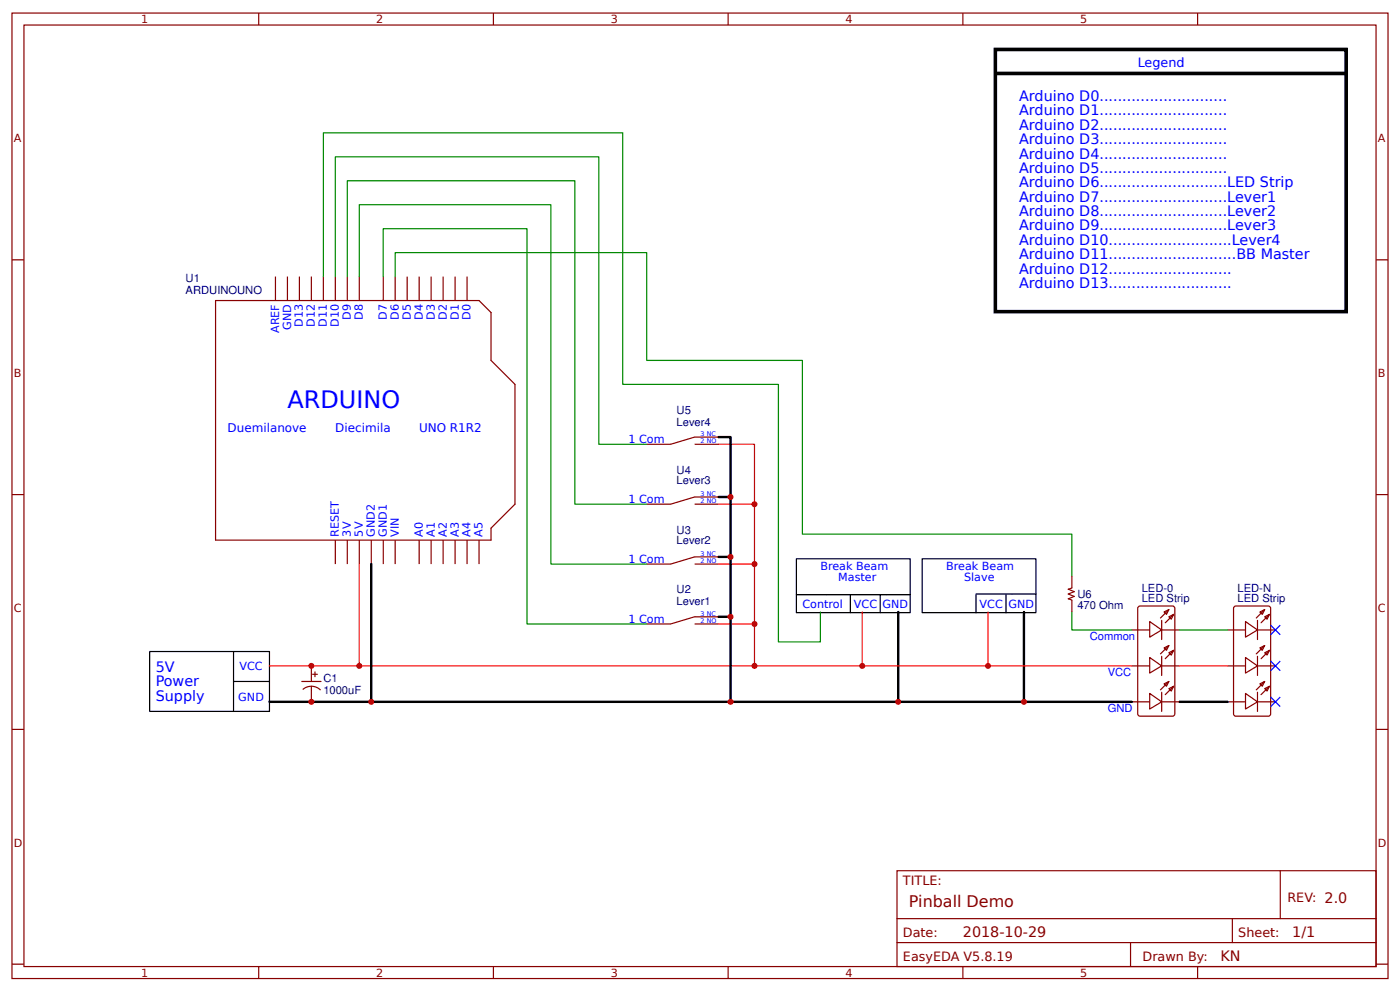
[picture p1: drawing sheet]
<svg xmlns="http://www.w3.org/2000/svg" width="309mm" height="219mm" viewBox="0 0 309 219" stroke-linecap="round" stroke-linejoin="round" font-family="sans-serif">
<g fill="none" stroke="#800" stroke-width=".26">
<path d="M2.6 2.9h304.1v213.2h-304.1zM5.3 5.5h298.7v208h-298.7zM57.1 2.9v2.6M109 2.9v2.6M160.9 2.9v2.6M212.7 2.9v2.6M264.6 2.9v2.6M2.6 57.4h2.7M304 57.4h2.7M47.6 66.4h58.2l2.7 2.6v10.6l5.3 5.3v26.5l-5.3 5.3v2.6h-60.9zM60.9 61.1v5.3M63.5 61.1v5.3"/>
<path d="M66.1 61.1v5.3M68.8 61.1v5.3M71.4 61.1v5.3M74.1 61.1v5.3M76.7 61.1v5.3M79.4 61.1v5.3M84.7 61.1v5.3M87.3 61.1v5.3M90 61.1v5.3M92.6 61.1v5.3M95.2 61.1v5.3M97.9 61.1v5.3"/>
<path d="M100.5 61.1v5.3M103.2 61.1v5.3M153.5 98.1h5.2M158.7 96.5h-5.2l-5.3 1.6h-5.3M2.6 109.2h2.7M74.1 119.3v5.3M76.7 119.3v5.3M79.4 119.3v5.3M82 119.3v5.3M84.7 119.3v5.3M87.3 119.3v5.3M92.6 119.3v5.3"/>
<path d="M95.2 119.3v5.3M97.9 119.3v5.3M100.5 119.3v5.3M103.2 119.3v5.3M105.8 119.3v5.3M153.5 111.4h5.2M158.7 109.8h-5.2l-5.3 1.6h-5.3M304 109.2h2.7M153.5 137.8h5.2M153.5 124.6h5.2M158.7 136.2h-5.2l-5.3 1.6h-5.3M158.7 123h-5.2l-5.3 1.6h-5.3"/>
<path d="M2.6 161.1h2.7M304 161.1h2.7M198.2 192.3h105.8v21.2h-105.8zM282.8 192.3v10.6M2.6 213h2.7M57.1 213.5v2.6M109 213.5v2.6M160.9 213.5v2.6M198.2 202.9h105.8M198.2 208.2h105.8M212.7 213.5v2.6M249.8 208.2v5.3"/>
<path d="M264.6 213.5v2.6M272.3 202.9v5.3M304 213h2.7"/>
</g>
<path d="M175.9 123.4h25.2v11.9h-25.2zM175.9 131.4h25.2M187.9 131.4v3.9M194.5 131.4v3.9M203.7 123.4h25.2v11.9h-25.2zM215.6 131.4v3.9M215.6 131.2h13.3M222.2 131.4v3.9M33.1 143.9h26.4v13.2h-26.4zM51.6 143.9v6.6M59.5 150.5h-7.9v6.6" fill="none" stroke="#000" stroke-width=".26"/>
<path d="M198.4 135.2v19.8M226.2 135.2v19.8h-166.7" fill="none" stroke="#000" stroke-width=".53"/>
<path d="M219.9 10.9h77.5v57.9h-77.5z" fill="none" stroke="#000" stroke-width=".79" stroke-linecap="butt"/>
<path d="M220.1 16.2h77.3" fill="none" stroke="#000" stroke-width=".79"/>
<g fill="#fff" stroke="#800" stroke-width=".26">
<path d="M258.2 152.1l1.1-.5-.5 1z"/>
<path d="M257.2 151.1l1-.6-.5 1.1z"/>
</g>
<path d="M250 155h4M256.6 155h4M256.6 152.9v4.2M258.2 150.5l-1.8 1.9M259.3 151.6l-1.9 1.8" fill="none" stroke="#800" stroke-width=".26"/>
<g fill="#fff" stroke="#800" stroke-width=".26">
<path d="M254 153.2l2.6 1.8-2.6 1.6z"/>
<path d="M258.2 144.2l1.1-.6-.5 1.1z"/>
<path d="M257.2 143.1l1-.5-.5 1z"/>
</g>
<path d="M250 147.1h4M256.6 147.1h4M256.6 145v4.2M258.2 142.6l-1.8 1.8M259.3 143.6l-1.9 1.9" fill="none" stroke="#800" stroke-width=".26"/>
<g fill="#fff" stroke="#800" stroke-width=".26">
<path d="M254 145.2l2.6 1.9-2.6 1.6z"/>
<path d="M258.2 136.2l1.1-.5-.5 1.1z"/>
<path d="M257.2 135.2l1-.6-.5 1.1z"/>
</g>
<path d="M250 139.1h4M256.6 139.1h4M256.6 137v4.3M258.2 134.6l-1.8 1.9M259.3 135.7l-1.9 1.9" fill="none" stroke="#800" stroke-width=".26"/>
<path d="M254 137.3l2.6 1.8-2.6 1.6z" fill="#fff" stroke="#800" stroke-width=".26"/>
<path d="M251.4 134.1l.5-.2h7.1l.5 .2 .1 23.6-.3 .4-7.4 .1-.5-.3z" fill="none" stroke="#800" stroke-width=".26"/>
<g fill="#fff" stroke="#800" stroke-width=".26">
<path d="M279.4 152.1l1.1-.5-.6 1z"/>
<path d="M278.3 151.1l1.1-.6-.5 1.1z"/>
</g>
<path d="M271.2 155h4M277.8 155h4M277.8 152.9v4.2M279.4 150.5l-1.9 1.9M280.5 151.6l-1.9 1.8" fill="none" stroke="#800" stroke-width=".26"/>
<g fill="#fff" stroke="#800" stroke-width=".26">
<path d="M275.2 153.2l2.6 1.8-2.6 1.6z"/>
<path d="M279.4 144.2l1.1-.6-.6 1.1z"/>
<path d="M278.3 143.1l1.1-.5-.5 1z"/>
</g>
<path d="M271.2 147.1h4M277.8 147.1h4M277.8 145v4.2M279.4 142.6l-1.9 1.8M280.5 143.6l-1.9 1.9" fill="none" stroke="#800" stroke-width=".26"/>
<g fill="#fff" stroke="#800" stroke-width=".26">
<path d="M275.2 145.2l2.6 1.9-2.6 1.6z"/>
<path d="M279.4 136.2l1.1-.5-.6 1.1z"/>
<path d="M278.3 135.2l1.1-.6-.5 1.1z"/>
</g>
<path d="M271.2 139.1h4M277.8 139.1h4M277.8 137v4.3M279.4 134.6l-1.9 1.9M280.5 135.7l-1.9 1.9" fill="none" stroke="#800" stroke-width=".26"/>
<path d="M275.2 137.3l2.6 1.8-2.6 1.6z" fill="#fff" stroke="#800" stroke-width=".26"/>
<path d="M236.8 127.2v2.7l-.8 .2 1.3 .6-1.3 .5 1.3 .5-1.3 .6 .8 .2v2.7M272.6 134.1l.4-.2h7.2l.5 .2v23.6l-.2 .4-7.5 .1-.4-.3zM66.7 150.5h4.2M66.9 152.3a2.85 2.85 0 0 1 3.9 .1M68.8 147.1v3.4M68.8 151.6v3.4M69.1 148.9h1M69.6 148.4v1.1" fill="none" stroke="#800" stroke-width=".26"/>
<path d="M71.4 61.1v-31.8h66.2v55.6h34.4v56.9h9.2v-6.6M74.1 61.1v-26.5h58.2v63.5h10.6M76.7 61.1v-21.2h50.3v71.5h15.9M79.4 61.1v-15.9h42.3v79.4h21.2M84.7 61.1v-10.6h31.7v87.3h26.5M87.3 61.1v-5.3h55.6v23.8h34.4v38.4h59.5v9.2M236.8 135.2v3.9h13.2M260.6 139.1h10.6" fill="none" stroke="#080" stroke-width=".26"/>
<path d="M158.7 98.1h8v49M158.7 111.4h8M79.4 124.6v22.5h-19.9M158.7 124.6h8M158.7 137.8h8M190.5 135.2v11.9M218.3 135.2v11.9M79.4 147.1h170.6M260.6 147.1h10.6" fill="none" stroke="#f00" stroke-width=".26"/>
<path d="M158.7 96.5h2.7v58.5M158.7 109.8h2.7M82 124.6v30.4M158.7 123h2.7M158.7 136.2h2.7M226.2 155h23.8M260.6 155h10.6" fill="none" stroke="#000" stroke-width=".53"/>
<g fill="#000" stroke="#00f" stroke-width=".26">
<path d="M280.7 138.1l2.1 2.1zM282.8 138.1l-2.1 2.1z"/>
<path d="M280.7 146l2.1 2.1zM282.8 146l-2.1 2.1z"/>
<path d="M280.7 154l2.1 2.1zM282.8 154l-2.1 2.1z"/>
</g>
<g fill="#c00">
<circle cx="82" cy="155" r=".66"/>
<circle cx="79.4" cy="147.1" r=".66"/>
<circle cx="161.4" cy="155" r=".66"/>
<circle cx="161.4" cy="109.8" r=".66"/>
<circle cx="161.4" cy="123" r=".66"/>
<circle cx="161.4" cy="136.2" r=".66"/>
<circle cx="166.7" cy="124.6" r=".66"/>
<circle cx="166.7" cy="147.1" r=".66"/>
<circle cx="190.5" cy="147.1" r=".66"/>
<circle cx="218.3" cy="147.1" r=".66"/>
<circle cx="226.2" cy="155" r=".66"/>
<circle cx="68.8" cy="147.1" r=".66"/>
<circle cx="68.8" cy="155" r=".66"/>
<circle cx="198.4" cy="155" r=".66"/>
<circle cx="166.7" cy="111.4" r=".66"/>
<circle cx="166.7" cy="137.8" r=".66"/>
</g>
<text font-size="5.3" fill="#00f" x="63.5" y="90.2">ARDUINO</text>
<text font-size="3.5" fill="#800" x="200.8" y="200.3">Pinball Demo</text>
<g font-size="3.2" fill="#00f">
<text x="225.2" y="22.3">Arduino D0............................</text>
<text x="225.2" y="25.5">Arduino D1............................</text>
<text x="225.2" y="28.7">Arduino D2............................</text>
<text x="225.2" y="31.8">Arduino D3............................</text>
<text x="225.2" y="35">Arduino D4............................</text>
<text x="225.2" y="38.2">Arduino D5............................</text>
<text x="225.2" y="41.4">Arduino D6............................LED Strip</text>
<text x="225.2" y="44.5">Arduino D7............................Lever1</text>
<text x="225.2" y="47.7">Arduino D8............................Lever2</text>
<text x="225.2" y="50.9">Arduino D9............................Lever3</text>
<text x="225.2" y="54.1">Arduino D10...........................Lever4</text>
<text x="225.2" y="57.2">Arduino D11............................BB Master</text>
<text x="225.2" y="60.4">Arduino D12...........................</text>
<text x="225.2" y="63.6">Arduino D13...........................</text>
<text x="34.4" y="148.4">5V</text>
<text x="34.4" y="151.6">Power</text>
<text x="34.4" y="154.8">Supply</text>
</g>
<g font-size="3.2" fill="#800">
<text x="212.7" y="206.9">2018-10-29</text>
<text x="285.5" y="206.9">1/1</text>
<text x="269.6" y="212.2">KN</text>
</g>
<text font-size="2.8" fill="#00f" x="251.4" y="14.8">Legend</text>
<g font-size="2.8" fill="#800">
<text x="199.5" y="195.5">TITLE:</text>
<text x="284.4" y="199.2">REV: 2.0</text>
<text x="199.5" y="206.9">Date:</text>
<text x="273.6" y="206.9">Sheet:</text>
<text x="199.5" y="212.2">EasyEDA V5.8.19</text>
<text x="252.4" y="212.2">Drawn By:</text>
</g>
<g font-size="2.6" fill="#00f">
<text x="50.3" y="95.5">Duemilanove</text>
<text x="74.1" y="95.5">Diecimila</text>
<text x="92.6" y="95.5">UNO R1R2</text>
</g>
<g font-size="2.5" fill="#800">
<text x="31.2" y="5.1">1</text>
<text x="83.1" y="5.1">2</text>
<text x="134.9" y="5.1">3</text>
<text x="186.8" y="5.1">4</text>
<text x="238.7" y="5.1">5</text>
<text x="3" y="31.5">A</text>
<text x="304.4" y="31.5">A</text>
<text x="3" y="83.3">B</text>
<text x="304.4" y="83.3">B</text>
<text x="3" y="135.2">C</text>
<text x="304.4" y="135.2">C</text>
<text x="3" y="187">D</text>
<text x="304.4" y="187">D</text>
<text x="31.2" y="215.7">1</text>
<text x="83.1" y="215.7">2</text>
<text x="134.9" y="215.7">3</text>
<text x="186.8" y="215.7">4</text>
<text x="238.7" y="215.7">5</text>
</g>
<g font-size="2.5" fill="#000080">
<text x="41" y="62.2">U1</text>
<text x="41" y="64.9">ARDUINOUNO</text>
<text x="149.5" y="94">Lever4</text>
<text x="149.5" y="91.4">U5</text>
<text x="149.5" y="107">Lever3</text>
<text x="149.5" y="104.6">U4</text>
<text x="149.5" y="117.9">U3</text>
<text x="149.5" y="120.2">Lever2</text>
<text x="149.5" y="131.1">U2</text>
<text x="252.2" y="130.7">LED-0</text>
<text x="273.4" y="130.7">LED-N</text>
<text x="149.5" y="133.7">Lever1</text>
<text x="238" y="132">U6</text>
<text x="238" y="134.4">470 Ohm</text>
<text x="252.2" y="133.1">LED Strip</text>
<text x="273.4" y="133.1">LED Strip</text>
<text x="71.4" y="153.3">1000uF</text>
<text x="71.4" y="150.6">C1</text>
</g>
<g font-size="2.5" fill="#00f">
<text x="77.5" y="70.7" transform="rotate(-90 77.5 70.7)">D9</text>
<text x="80.2" y="70.7" transform="rotate(-90 80.2 70.7)">D8</text>
<text x="85.5" y="70.7" transform="rotate(-90 85.5 70.7)">D7</text>
<text x="88.1" y="70.7" transform="rotate(-90 88.1 70.7)">D6</text>
<text x="90.8" y="70.7" transform="rotate(-90 90.8 70.7)">D5</text>
<text x="93.4" y="70.7" transform="rotate(-90 93.4 70.7)">D4</text>
<text x="96" y="70.7" transform="rotate(-90 96 70.7)">D3</text>
<text x="98.7" y="70.7" transform="rotate(-90 98.7 70.7)">D2</text>
<text x="101.3" y="70.7" transform="rotate(-90 101.3 70.7)">D1</text>
<text x="104" y="70.7" transform="rotate(-90 104 70.7)">D0</text>
<text x="61.6" y="73.6" transform="rotate(-90 61.6 73.6)">AREF</text>
<text x="64.3" y="72.8" transform="rotate(-90 64.3 72.8)">GND</text>
<text x="66.9" y="72.2" transform="rotate(-90 66.9 72.2)">D13</text>
<text x="69.6" y="72.2" transform="rotate(-90 69.6 72.2)">D12</text>
<text x="72.2" y="72.2" transform="rotate(-90 72.2 72.2)">D11</text>
<text x="74.9" y="72.2" transform="rotate(-90 74.9 72.2)">D10</text>
<text x="138.8" y="97.9">1 Com</text>
<text x="138.8" y="111.1">1 Com</text>
<text x="74.9" y="118.5" transform="rotate(-90 74.9 118.5)">RESET</text>
<text x="77.5" y="118.5" transform="rotate(-90 77.5 118.5)">3V</text>
<text x="80.2" y="118.5" transform="rotate(-90 80.2 118.5)">5V</text>
<text x="82.8" y="118.5" transform="rotate(-90 82.8 118.5)">GND2</text>
<text x="85.5" y="118.5" transform="rotate(-90 85.5 118.5)">GND1</text>
<text x="88.1" y="118.5" transform="rotate(-90 88.1 118.5)">VIN</text>
<text x="93.4" y="118.5" transform="rotate(-90 93.4 118.5)">A0</text>
<text x="96" y="118.5" transform="rotate(-90 96 118.5)">A1</text>
<text x="98.7" y="118.5" transform="rotate(-90 98.7 118.5)">A2</text>
<text x="101.3" y="118.5" transform="rotate(-90 101.3 118.5)">A3</text>
<text x="104" y="118.5" transform="rotate(-90 104 118.5)">A4</text>
<text x="106.6" y="118.5" transform="rotate(-90 106.6 118.5)">A5</text>
<text x="138.8" y="124.3">1 Com</text>
<text x="181.2" y="125.9">Break Beam</text>
<text x="209" y="125.9">Break Beam</text>
<text x="185.2" y="128.4">Master</text>
<text x="213" y="128.4">Slave</text>
<text x="138.8" y="137.6">1 Com</text>
<text x="177.3" y="134.2">Control</text>
<text x="188.6" y="134.2">VCC</text>
<text x="194.9" y="134.3">GND</text>
<text x="216.4" y="134.3">VCC</text>
<text x="222.8" y="134.3">GND</text>
<text x="240.8" y="141.4">Common</text>
<text x="52.9" y="148">VCC</text>
<text x="244.7" y="149.3">VCC</text>
<text x="52.7" y="154.8">GND</text>
<text x="244.7" y="157.2">GND</text>
</g>
<g font-size="1.4" fill="#00f">
<text x="154.8" y="97.9">2 NO</text>
<text x="154.8" y="96.3">3 NC</text>
<text x="154.8" y="111.1">2 NO</text>
<text x="154.8" y="109.5">3 NC</text>
<text x="154.8" y="124.3">2 NO</text>
<text x="154.8" y="122.7">3 NC</text>
<text x="154.8" y="137.6">2 NO</text>
<text x="154.8" y="136">3 NC</text>
</g>
</svg>
